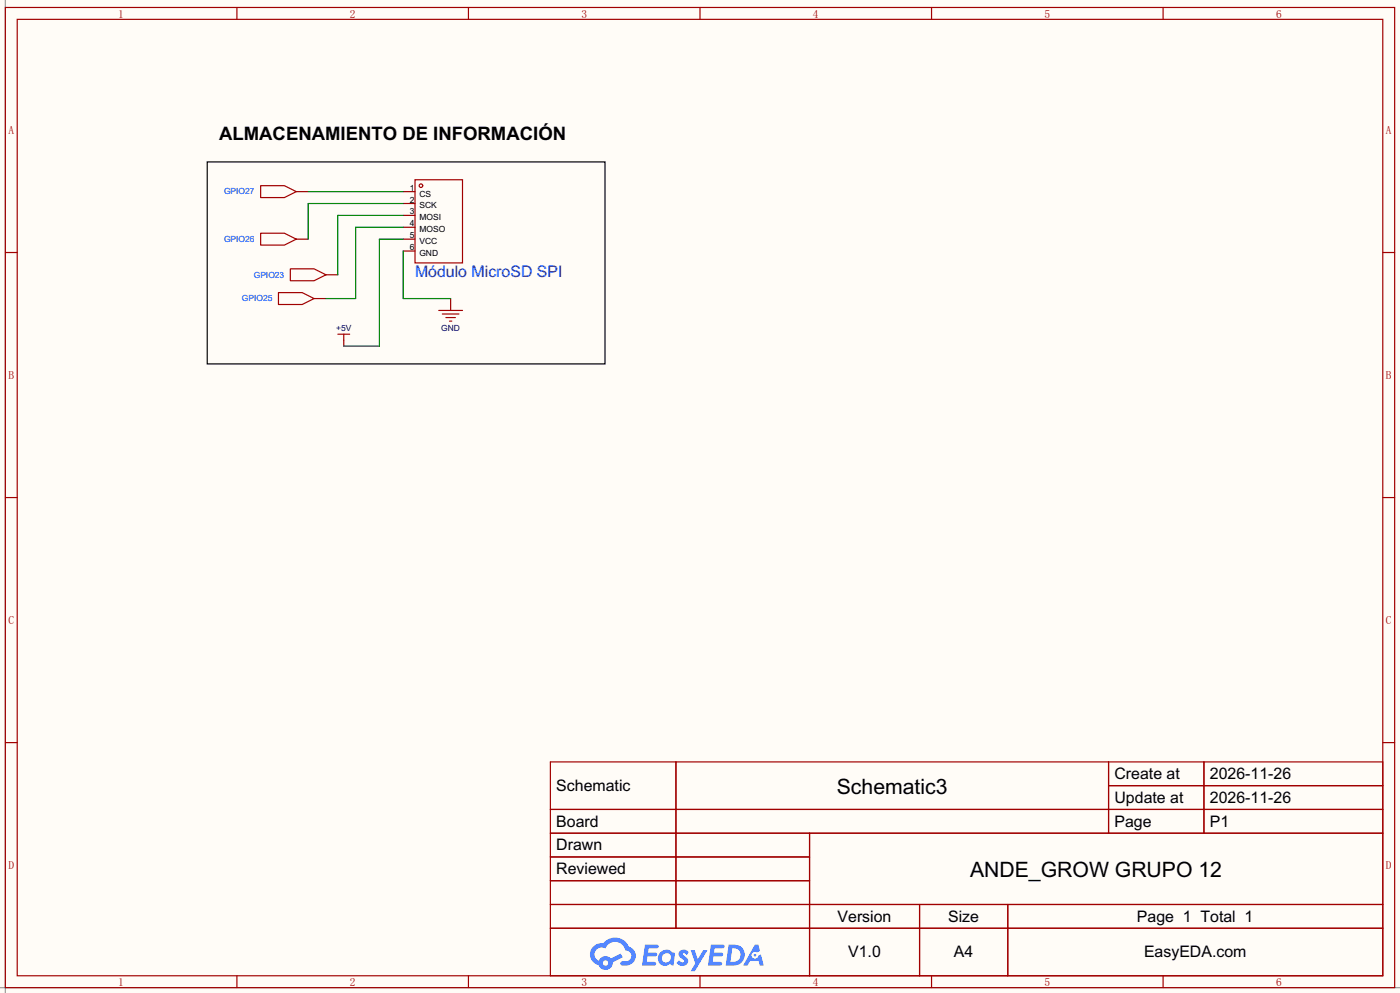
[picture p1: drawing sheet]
<svg xmlns="http://www.w3.org/2000/svg" width="299mm" height="212mm" viewBox="0 0 299 212" stroke-linecap="round" stroke-linejoin="round" font-family="sans-serif">
<path d="M0 0h299.5v212.3h-299.5z" fill="#fffcf7"/>
<path d="M1.1 0v212.3M0 211.1h299.5" fill="none" stroke="#999" stroke-width=".25"/>
<g fill="none" stroke="#a10000" stroke-width=".25">
<path d="M1.1 1.6h297.2v209.5h-297.2zM3.7 4.1h292.1v204.5h-292.1zM50.7 1.6v2.5M100.2 1.6v2.5M149.7 1.6v2.5M199.3 1.6v2.5M248.8 1.6v2.5M1.1 54h2.6M295.8 54h2.5M1.1 106.4h2.6M295.8 106.4h2.5M1.1 158.8h2.6"/>
<path d="M295.8 158.8h2.5M117.7 162.9h178.1v45.7h-178.1zM117.7 173h178.1M117.7 178.1h178.1M144.6 162.9v35.5M173.2 178.1v30.5M237.1 162.9v15.2M237.1 168h58.7M257.5 162.9v15.2M117.7 183.2h55.5M117.7 193.4h178.1M117.7 188.3h55.5"/>
<path d="M117.7 198.4h178.1M196.7 193.4v15.2M215.6 193.4v15.2M50.7 208.6v2.5M100.2 208.6v2.5M149.7 208.6v2.5M199.3 208.6v2.5M248.8 208.6v2.5"/>
</g>
<g fill="#5487ff">
<path d="M145.5 203.3a1.3 1.3 0 0 1 1.8 .3l-.4 .6a.54 .54 0 0 0-.9-.2l.1 .2a1.28 1.28 0 0 1 .8 2 1.53 1.53 0 0 1-2.2-.3l.5-.6 .8 .4a.31 .31 0 0 0 .4-.2 .31 .31 0 0 0-.3-.4 1.12 1.12 0 0 1-.6-1.8z"/>
<path d="M147.7 203.1h.9l.7 2 1.1-2h.9l-2.7 4.5h-.9l1-1.6z"/>
<path d="M138 201.9h1.6a1.31 1.31 0 0 1 1.2 .2 .4 .4 0 0 1-.3 .6h-1.8l-.1 1h1.6a.4 .4 0 0 1 .4 .4 .4 .4 0 0 1-.4 .4h-1.7l-.2 1.1h1.4a.46 .46 0 0 1 .5 .1 .46 .46 0 0 1 .1 .5l-.3 .2h-2.7z"/>
<path d="M152.1 201.9h1.6a1.32 1.32 0 0 1 1.3 .2 .39 .39 0 0 1-.4 .6h-1.7l-.2 1h1.7a.4 .4 0 0 1 .3 .4 .4 .4 0 0 1-.4 .4l-1.7-.1-.2 1.2h1.4a.46 .46 0 0 1 .5 .1 .46 .46 0 0 1 .1 .5l-.3 .2h-2.7z"/>
<path d="M161.5 201.9h.7l.4 1.4-.7 .3a.75 .75 0 0 0-1.1 .3 .75 .75 0 0 0 .5 1.1 .75 .75 0 0 0 .9-.7l.6-.3 .6 2.4h-.9l-.2-.9h-1.9l-.5 .9h-.9z"/>
<path d="M155.9 201.9l-.7 4.5h1.5a2.27 2.27 0 0 0 2.6-2.3 2.27 2.27 0 0 0-2.7-2.2zM156.6 202.7a1.5 1.5 0 0 1 1.8 1.6 1.5 1.5 0 0 1-1.9 1.3h-.3z"/>
<path d="M141.3 203.6a1.6 1.6 0 0 0-.3 2.3 1.6 1.6 0 0 0 2.3 .2l.8 .3 .3-2.5-.2-.2-.4-.1a1.58 1.58 0 0 0-2.5 0zM141.9 204.1a.98 .98 0 0 1 1.6 .4 .98 .98 0 0 1-1.1 1.3 .94 .94 0 0 1-.8-.7 .94 .94 0 0 1 .3-1z"/>
<path d="M126.9 202.3a2.37 2.37 0 0 0 1.2 4.1 1.54 1.54 0 0 0 1.7 .9 1.54 1.54 0 0 0 1.3-1.6l2.1-1-.5-.8-2 1a1.57 1.57 0 0 0-2.6 .5 1.5 1.5 0 0 1-.8-2.1 1.5 1.5 0 0 1 2.2-.5 2.23 2.23 0 0 1 2.3-1.4 2.23 2.23 0 0 1 2 1.8 1.16 1.16 0 0 1 1.2 1.1 1.16 1.16 0 0 1-1 1.2h-.7a.47 .47 0 0 0-.6 .4 .47 .47 0 0 0 .4 .5 2.17 2.17 0 0 0 2.5-.9 2.17 2.17 0 0 0-.3-2.7l-.8-.4a3.2 3.2 0 0 0-5.4-.7l-1.2 .1zM129 205.9a.58 .58 0 0 1 1.1 0 .58 .58 0 0 1-1.1 0z"/>
<circle cx="161.5" cy="204.2" r=".28"/>
</g>
<path d="M44.3 34.6h85.1v43.2h-85.1z" fill="none" stroke="#000" stroke-width=".25"/>
<g fill="none" stroke="#a10000" stroke-width=".25">
<path d="M55.8 39.7h5l2.6 1.3-2.6 1.2h-5zM88.8 38.4h10.1v17.8h-10.1zM55.8 49.9h5l2.6 1.2-2.6 1.3h-5zM62.1 57.5h5.1l2.5 1.2-2.5 1.3h-5.1zM59.6 62.6h5l2.6 1.2-2.6 1.3h-5zM72.3 71.4h2.5M73.5 71.4v1.3M93.9 66.4h5M94.6 67.1h3.6M95.4 67.9h2M96.1 68.7h.5"/>
<circle cx="90" cy="39.7" r=".38"/>
</g>
<path d="M63.4 41h2.5M63.4 51.1h2.5M69.7 58.7h2.6M86.2 41h2.6M86.2 43.5h2.6M86.2 46h2.6M86.2 48.6h2.6M86.2 51.1h2.6M86.2 53.7h2.6M67.2 63.8h2.5M73.5 72.7v1.3M96.4 63.8v2.6" fill="none" stroke="#870000" stroke-width=".25"/>
<path d="M65.9 41h20.3M86.2 51.1h-5v22.9h-7.7M86.2 48.6h-10.1v15.2h-6.4M86.2 53.7v10.1h10.2M86.2 46h-13.9v12.7M86.2 43.5h-20.3v7.6" fill="none" stroke="#008700" stroke-width=".25"/>
<g font-size="4.5">
<text x="179" y="169.7">Schematic3</text>
<text x="207.5" y="187.5">ANDE_GROW GRUPO 12</text>
</g>
<text font-size="4" x="46.9" y="29.9">ALMACENAMIENTO DE INFORMACIÓN</text>
<text font-size="3.4" fill="#00f" x="88.8" y="59.2">Módulo MicroSD SPI</text>
<g font-size="3.4">
<text x="238.4" y="166.6">Create at</text>
<text x="258.8" y="166.6">2026-11-26</text>
<text x="119" y="169.1">Schematic</text>
<text x="238.4" y="171.7">Update at</text>
<text x="258.8" y="171.7">2026-11-26</text>
<text x="119" y="176.7">Board</text>
<text x="238.4" y="176.7">Page</text>
<text x="258.8" y="176.7">P1</text>
<text x="119" y="181.8">Drawn</text>
<text x="119" y="186.9">Reviewed</text>
<text x="179.2" y="197.1">Version</text>
<text x="202.8" y="197.1">Size</text>
<text x="243.2" y="197.1">Page 1 Total 1</text>
<text x="181.4" y="204.7">V1.0</text>
<text x="204.1" y="204.7">A4</text>
<text x="244.7" y="204.7">EasyEDA.com</text>
</g>
<g font-size="2.4" fill="#a00000">
<text x="25.3" y="3.7">1</text>
<text x="74.8" y="3.7">2</text>
<text x="124.4" y="3.7">3</text>
<text x="173.9" y="3.7">4</text>
<text x="223.4" y="3.7">5</text>
<text x="272.9" y="3.7">6</text>
<text x="1.8" y="28.7">A</text>
<text x="296.4" y="28.7">A</text>
<text x="1.8" y="81.1">B</text>
<text x="296.4" y="81.1">B</text>
<text x="1.8" y="133.4">C</text>
<text x="296.4" y="133.4">C</text>
<text x="1.8" y="185.8">D</text>
<text x="296.4" y="185.8">D</text>
<text x="25.3" y="210.8">1</text>
<text x="74.8" y="210.8">2</text>
<text x="124.4" y="210.8">3</text>
<text x="173.9" y="210.8">4</text>
<text x="223.4" y="210.8">5</text>
<text x="272.9" y="210.8">6</text>
</g>
<g font-size="1.8" fill="#00f">
<text x="47.9" y="41.6">GPIO27</text>
<text x="47.9" y="51.7">GPIO26</text>
<text x="54.3" y="59.3">GPIO23</text>
<text x="51.7" y="64.4">GPIO25</text>
</g>
<g font-size="1.8">
<text x="87.6" y="40.8">1</text>
<text x="87.6" y="43.3">2</text>
<text x="87.6" y="45.8">3</text>
<text x="89.7" y="42">CS</text>
<text x="89.7" y="44.6">SCK</text>
<text x="89.7" y="47.1">MOSI</text>
<text x="87.6" y="48.4">4</text>
<text x="87.6" y="50.9">5</text>
<text x="87.6" y="53.5">6</text>
<text x="89.7" y="49.7">MOSO</text>
<text x="89.7" y="52.2">VCC</text>
<text x="89.7" y="54.7">GND</text>
</g>
<g font-size="1.8" fill="#000080">
<text x="71.9" y="70.8">+5V</text>
<text x="94.4" y="70.8">GND</text>
</g>
</svg>
